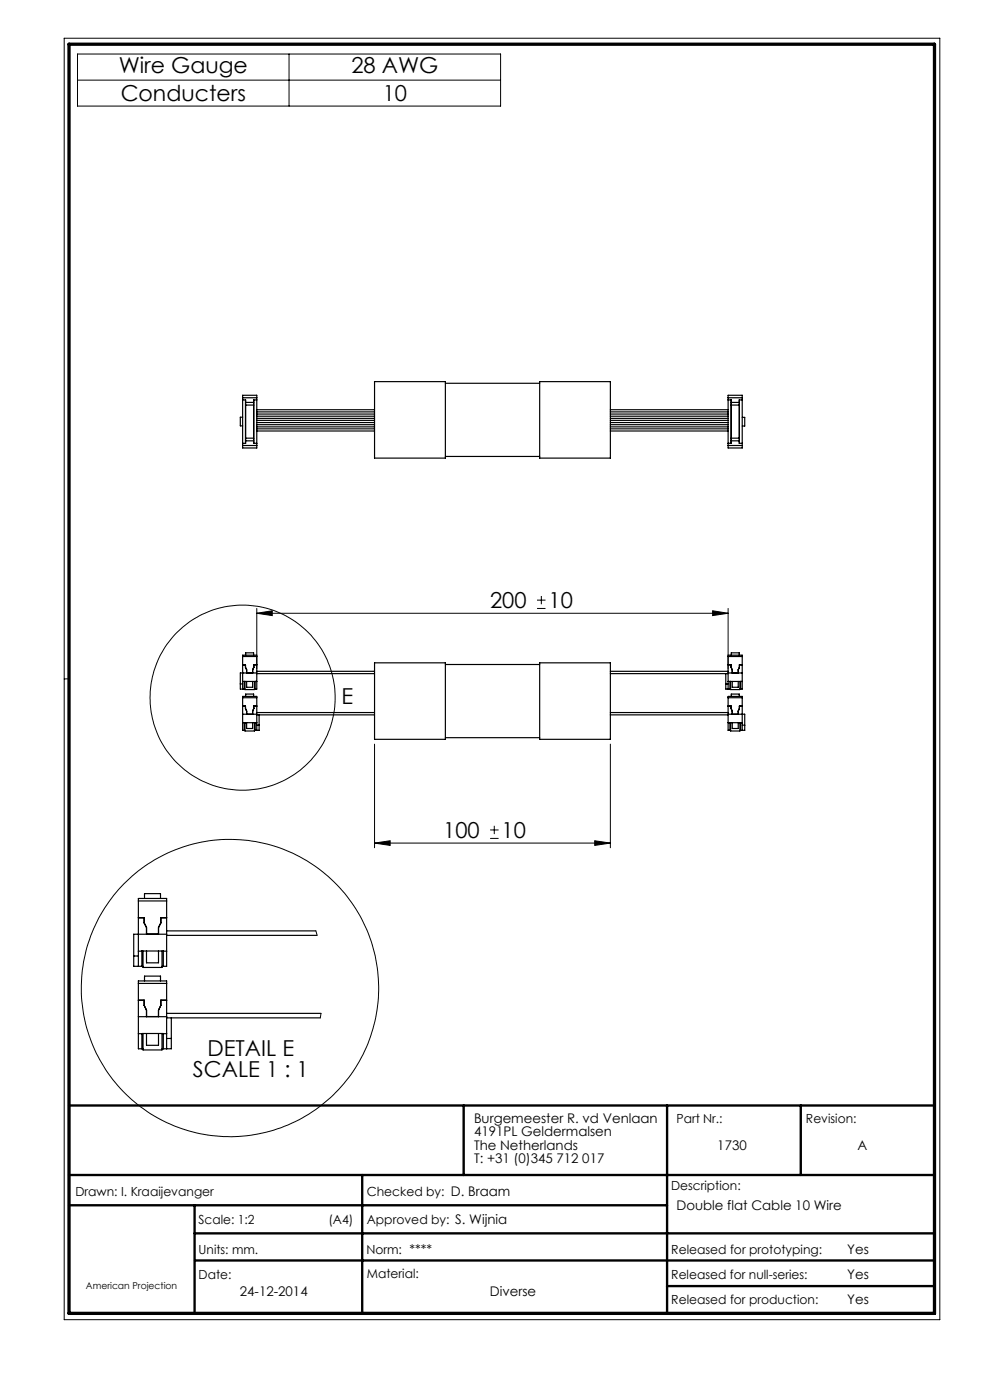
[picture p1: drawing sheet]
<svg xmlns="http://www.w3.org/2000/svg" width="210mm" height="297mm" viewBox="0 0 210 297" stroke-linecap="round" stroke-linejoin="round" font-family="sans-serif">
<g fill="none" stroke="#000" stroke-width=".21">
<path d="M13.6 8.1h185.8v271.9h-185.8zM16.4 11.5h89.8v11h-89.8zM16.4 17h89.8M61.3 11.5v11M54.5 130.1l3.2-.5v1zM54.5 129.1v12.8M54.5 130.1h99.9M113.9 129.1h1.8M113.9 127.3h1.8M114.8 126.4v1.8M151.2 129.6l3.2 .5-3.2 .5zM154.4 129.1v12.8"/>
<path d="M14.6 144h-1M79.4 157.9v21.9M129.5 157.9v21.9M79.4 178.9l3.4-.5v.9zM79.4 178.9h50.1M104 177.9h1.8M104 176.1h1.8M104.8 175.2v1.7M126.2 178.4l3.3 .5-3.3 .4zM67 197.5l.2 .9M68.1 215l-.2 .9"/>
<circle cx="51.5" cy="148" r="19.6"/>
<circle cx="48.8" cy="209.6" r="31.5"/>
</g>
<path d="M14.6 234.5h183.6M98.4 234.5v14.8M141.5 234.5v44.1M169.9 234.5v14.8M14.6 249.3h183.6M14.6 255.7h126.9M41.3 255.7v22.9M76.8 249.3v29.3M41.3 261.7h156.9M41.4 267.4h156.8M141.5 272.8h56.7" fill="none" stroke="#000" stroke-width=".5"/>
<path d="M14.6 9.4h183.6v269.2h-183.6z" fill="none" stroke="#000" stroke-width=".7"/>
<path d="M79.4 178.9l3.4-.5v.9zM126.2 178.4l3.3 .5-3.3 .4zM54.5 130.1l3.2-.5v1zM151.2 129.6l3.2 .5-3.2 .5z" fill="#000"/>
<g fill="none" stroke="#000" stroke-width=".25">
<path d="M51.5 84.4v-.5h3v.5M51.5 94.5v.5h3v-.5M51.5 84.4v10.1M51.5 88.5h-.5v1.8h.5M51.5 84.8h.6v9.2h-.6M51.5 84.4h3M51.5 94.5h3M52.1 84.8v9.2M52.1 85.9h1.7M52.1 85.4h1.7M52.1 93.5h1.7M52.1 93h1.7"/>
<path d="M53.8 84.8v9.2M54.5 84.4v10.1M54.5 84.8h-.7v9.2h.7M54.5 86.9h24.9M54.5 91.4h24.9M54.5 87.4h24.9M54.5 87.8h24.9M54.5 88.3h24.9M54.5 88.8h24.9M54.5 89.2h24.9M54.5 89.6h24.9M54.5 90.1h24.9"/>
<path d="M54.5 90.6h24.9M54.5 91h24.9M79.4 81h15.1v16.2h-15.1zM94.5 96.8h20M94.5 81.3h20M114.5 81h15v16.2h-15zM129.5 86.9h24.9M129.5 91.4h24.9M129.5 87.4h24.9M129.5 87.8h24.9M129.5 88.3h24.9M129.5 88.8h24.9"/>
<path d="M129.5 89.2h24.9M129.5 89.6h24.9M129.5 90.1h24.9M129.5 90.6h24.9M129.5 91h24.9M154.4 84.4v-.5h3v.5M154.4 94.5v.5h3v-.5M154.4 84.4v10.1M154.4 84.8h.7v9.2h-.7M154.4 84.4h3M154.4 94.5h3M155.1 84.8v9.2"/>
<path d="M155.1 85.9h1.7M155.1 85.4h1.7M155.1 93.5h1.7M155.1 93h1.7M156.8 84.8v9.2M157.4 84.4v10.1M157.4 88.5h.6v1.9h-.6M157.4 84.8h-.6v9.2h.6M51.5 139.3v-.3h3v.3M51.5 139.3v6.9M51.5 139.3h3M52.1 139v-.5h1.7v.5"/>
<path d="M54.5 139.3v6.9h-.5M154.4 139.3v-.3h3v.3M154.4 139.3v6.9M154.4 139.3h3M155.1 139v-.5h1.7v.5M157.4 139.3v6.9h-.4M51 145.1h.5M51.5 148v-.3h3v.3M51.5 144.6h3M51.5 148v6.9h.5M51.5 153.3h3M51.5 151.5h3"/>
<path d="M51.5 141h.6l.2 1.8M51.5 149.8h.6l.2 1.7M51.5 148h3M51.8 144.6h.1M51.8 153.3h.1M51.8 144.6v1.6M51.8 153.3v1.6M52 144.6v1.7h2v-1.7M52 153.3v1.8h2v-1.8M52.1 147.7v-.5h1.7v.5M52.3 144.6v1.2h1.3v-1.2M52.3 153.3v1.2h1.3v-1.2"/>
<path d="M54.1 144.6h.1M54.1 153.3h.1M54.1 144.6v1.6M54.1 153.3v1.6M54.5 151.7h24.9M54.5 151.2h24.9M54.5 142.9h24.9M54.5 142.4h24.9M54.5 142.8h-3.5v3.4h1M54.5 148v6.9M54.5 153.8h.5M54.5 141h-.7l-.2 1.8"/>
<path d="M54.5 149.8h-.7l-.2 1.7M55 151.7v3.2h-1M79.4 140.6h15.1v16.2h-15.1zM94.5 156.5h20M94.5 141h20M114.5 140.6h15v16.2h-15zM129.5 151.7h24.9M129.5 151.2h24.9M129.5 142.9h24.9M129.5 142.4h24.9M154 142.9v3.3h1M154 145.1h.4"/>
<path d="M154.4 148v-.3h3v.3M154.4 142.8h3M154.4 144.6h3M154.4 148v6.9h.6M154.4 151.5h3.6v3.4h-1M154.4 153.3h3M154.4 141h.7l.2 1.8M154.4 149.8h.7l.2 1.7M154.4 148h3M154.8 153.3h.1M154.8 144.6h.1M154.8 144.6v1.6"/>
<path d="M154.8 153.3v1.6M155 144.6v1.7h2v-1.7M155 153.3v1.8h2v-1.8M155.1 147.7v-.5h1.7v.5M155.3 144.6v1.2h1.3v-1.2M155.3 153.3v1.2h1.3v-1.2M157.1 153.3h.1M157.1 144.6h.1M157.1 144.6v1.6M157.1 153.3v1.6M157.4 153.8h.6M157.4 148v6.9"/>
<path d="M157.4 141h-.6l-.2 1.8M157.4 149.8h-.6l-.2 1.7M29.4 191.1v-.5h5.9v.5M29.4 191.1v13.9M29.4 194.7h1.2v1.1l.5 1v1.4M29.4 191.1h5.9M30.7 190.6v-1h3.3v1M35.3 198.4h31.9M35.3 197.5h31.7M35.3 198.2h-6.9v6.8h1.9M35.3 191.1v13.9h-.9M35.3 194.7h-1.2v1.1l-.5 1v1.4"/>
<path d="M28.4 202.8h1M29.4 208.6v-.5h5.9v.5M29.4 201.8h.7M29.4 208.6v13.9h.9M29.4 219.3h.7M29.4 215.7h5.9M29.4 212.2h1.2v1.1l.5 1v1.4M29.4 208.6h5.9M30.1 205v-3.2h4.5v3.2M30.3 201.8v3.4h4.1v-3.4M30.3 219.2v3.5h4.1v-3.5M30.7 208.1v-1h3.3v1"/>
<path d="M31.1 201.8v2.5h2.5v-2.5M31.1 219.2v2.6h2.5v-2.6M34.6 201.8h.7M34.6 219.3h.7M35.3 215.9h32.6M35.3 215h32.8M35.3 208.6v13.9M35.3 212.2h-1.2v1.1l-.5 1v1.4M36.3 215.9v6.6h-1.9M30.1 222.5v-3.3h4.5v3.3M35.3 220.3h1"/>
</g>
<g font-size="4.7">
<text x="25.2" y="15.5">Wire Gauge</text>
<text x="74.5" y="15.5">28 AWG</text>
<text x="25.6" y="21.4">Conducters</text>
<text x="81.2" y="21.4">10</text>
<text x="104" y="129">200</text>
<text x="116.3" y="129">10</text>
<text x="72.5" y="149.3">E</text>
<text x="94" y="177.8">100</text>
<text x="106.4" y="177.8">10</text>
<text x="44" y="224">DETAIL E</text>
<text x="40.9" y="228.5">SCALE 1 : 1</text>
</g>
<g font-size="2.8">
<text x="100.5" y="238.2">Burgemeester R. vd Venlaan</text>
<text x="100.5" y="241.1">4191PL Geldermalsen</text>
<text x="100.5" y="243.9">The Netherlands</text>
<text x="152.2" y="243.9">1730</text>
<text x="181.9" y="243.9">A</text>
<text x="100.5" y="246.7">T: +31 (0)345 712 017</text>
<text x="143.5" y="256.7">Double flat Cable 10 Wire</text>
<text x="179.7" y="266">Yes</text>
<text x="50.9" y="275">24-12-2014</text>
<text x="103.9" y="275">Diverse</text>
<text x="179.7" y="271.4">Yes</text>
<text x="179.7" y="276.6">Yes</text>
</g>
<g font-size="2.7">
<text x="143.5" y="238.2">Part Nr.:</text>
<text x="171" y="238.2">Revision:</text>
<text x="16" y="253.7">Drawn: I. Kraaijevanger</text>
<text x="77.8" y="253.7">Checked by: D. Braam</text>
<text x="142.4" y="252.5">Description:</text>
<text x="42.1" y="259.7">Scale: 1:2</text>
<text x="69.7" y="259.7">(A4)</text>
<text x="77.8" y="259.7">Approved by: S. Wijnia</text>
<text x="42.1" y="266">Units: mm.</text>
<text x="77.7" y="266">Norm: ****</text>
<text x="142.4" y="266">Released for prototyping:</text>
<text x="42.1" y="271.3">Date:</text>
<text x="77.8" y="271">Material:</text>
<text x="142.4" y="271.3">Released for null-series:</text>
<text x="142.4" y="276.6">Released for production:</text>
</g>
<text font-size="2" x="18.2" y="273.4">American Projection</text>
</svg>
